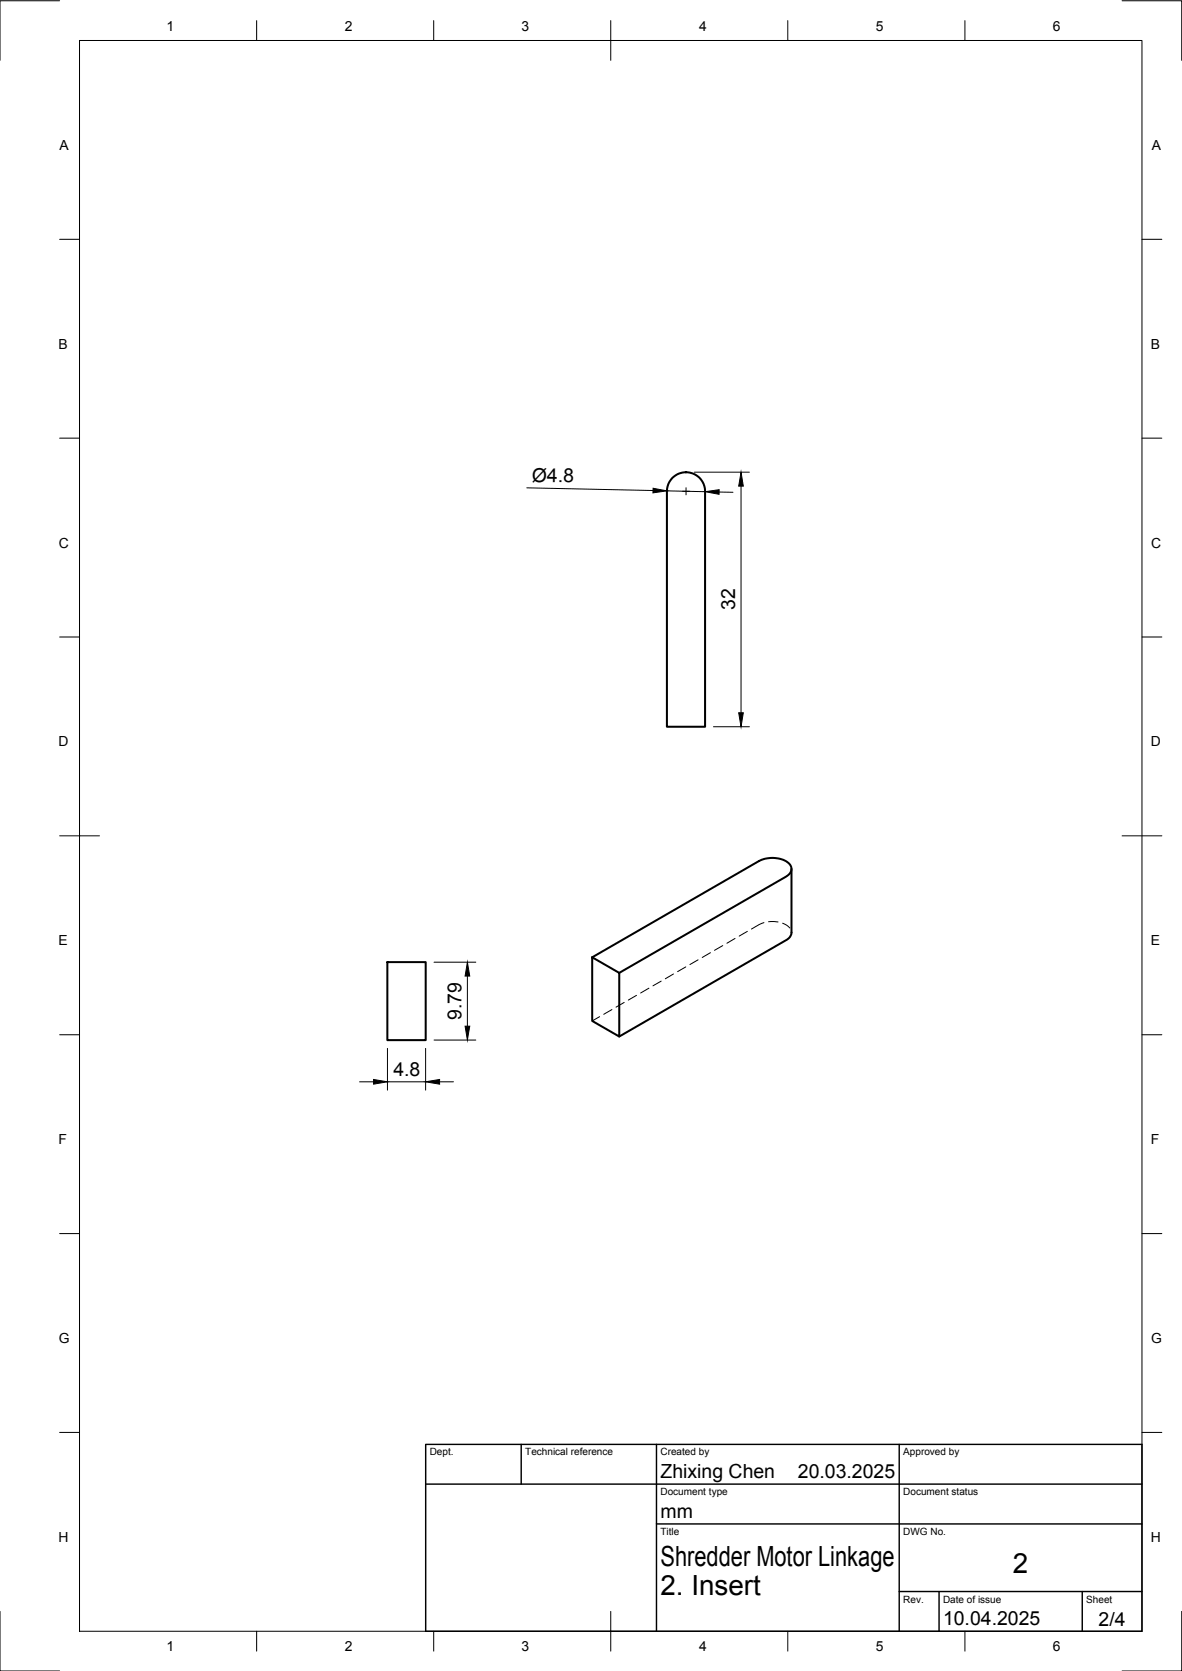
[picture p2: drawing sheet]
<svg xmlns="http://www.w3.org/2000/svg" width="297mm" height="420mm" viewBox="0 0 297 420" stroke-linecap="round" stroke-linejoin="round" font-family="sans-serif">
<!-- layer: Visible -->
<path d="M169 120.1a4.8 4.8 0 0 1 5.2-1 4.8 4.8 0 0 1 3 4.4v59.2h-9.6v-59.2a4.8 4.8 0 0 1 1.4-3.4zM198.9 218.5v16a2.33 2.33 0 0 1-1.4 1.9l-41.9 24.2M97.3 241.9h9.7v19.6h-9.7zM148.8 240.7l6.8 3.9v16l-6.8-3.9zM148.8 240.7l41.9-24.2a6.9 6.9 0 0 1 7.8 .9 2.02 2.02 0 0 1-1 3.1l-41.9 24.1" fill="none" stroke="#000" stroke-width=".51"/>
<!-- layer: Hidden -->
<g fill="none" stroke="#000" stroke-width=".25">
<path d="M178.5 239.5l-2 1.2M181.6 237.8l-2 1.2M184.7 236l-2 1.2M187.8 234.2l-2 1.2M192 232l-3.2 1.6M193.1 231.8h2.4M196.7 232.1l1 .6 .8 .6M198.9 234.4v.1M150.7 255.6l-1.9 1.1M153.8 253.9l-2.1 1.1M156.9 252.1l-2.1 1.1M160 250.3l-2.1 1.2"/>
<path d="M163.1 248.5l-2.1 1.2M166.2 246.7l-2.1 1.2M169.2 244.9l-2 1.2M172.3 243.1l-2 1.2M175.4 241.3l-2 1.2"/>
</g>
<!-- layer: BORDER -->
<g fill="none" stroke="#000" stroke-width=".25">
<path d="M15 .2h-15v15M20 10.2h267v400h-267zM64.5 5.2v5M109 5.2v5M153.5 5.2v10M198 5.2v5M242.5 5.2v5M282 .2h15v15M15 60.2h5M287 60.2h5M15 110.2h5M287 110.2h5"/>
<path d="M15 160.2h5M287 160.2h5M15 210.2h10M282 210.2h10M15 260.2h5M287 260.2h5M15 310.2h5M287 310.2h5M15 360.2h5M287 360.2h5M0 405.2v15h15M64.5 410.2v5"/>
<path d="M109 410.2v5M153.5 405.2v10M198 410.2v5M242.5 410.2v5M297 405.2v15h-15"/>
</g>
<!-- layer: TITLEBLOCK -->
<path d="M107 363.2h180v47h-180zM107 373.2h180M131 363.2v10M165 363.2v47M226 363.2v47M165 383.2h122M226 400.2h61M236 400.2v10M272 400.2v10" fill="none" stroke="#000" stroke-width=".36"/>
<!-- layer: Smart Centers -->
<path d="M171.5 123.5h1.8M172.4 122.6v1.8" fill="none" stroke="#000" stroke-width=".25"/>
<!-- layer: FD_Dimensions -->
<g fill="none" stroke="#000" stroke-width=".25">
<path d="M174.5 118.7h13.8M132.4 122.7l31.7 .6M167.6 123.4l9.6 .2M180.7 123.7l3.5 .1M186.2 122.2v57M179.3 182.7h9M109.1 241.9h10.5M117.5 245.4v12.6M90.4 272h3.5M97.4 263.6v10.5M97.4 272h9.6M107 263.6v10.5"/>
<path d="M109.1 261.5h10.5M110.5 272h3.5"/>
</g>
<path d="M164.1 122.8l3.5 .6-3.5 .5zM177.2 123.6l3.5-.5v1.2zM186.2 118.7l.6 3.5h-1.2zM185.6 179.2h1.2l-.6 3.5zM117.5 241.9l.5 3.5h-1.1zM116.9 258h1.1l-.5 3.5zM93.9 271.4l3.5 .6-3.5 .6zM107 272l3.5-.6v1.2z" fill="#000" stroke="#000" stroke-width=".25"/>
<g font-size="7">
<text x="166" y="393.7">Shredder Motor Linkage</text>
<text x="254.5" y="395.4">2</text>
<text x="166" y="401.2">2. Insert</text>
</g>
<g font-size="4.9">
<text x="133.6" y="121.1" transform="rotate(1 133.6 121.1)">Ø4.8</text>
<text x="184.8" y="153.4" transform="rotate(-90 184.8 153.4)">32</text>
<text x="116" y="256.5" transform="rotate(-90 116 256.5)">9.79</text>
<text x="98.8" y="270.6">4.8</text>
<text x="166" y="371.7">Zhixing Chen</text>
<text x="200.5" y="371.7">20.03.2025</text>
<text x="166" y="381.7">mm</text>
<text x="237" y="408.7">10.04.2025</text>
<text x="276.1" y="408.8">2/4</text>
</g>
<g font-size="3.5">
<text x="41.9" y="7.7">1</text>
<text x="86.6" y="7.7">2</text>
<text x="131.1" y="7.7">3</text>
<text x="175.7" y="7.7">4</text>
<text x="220.1" y="7.7">5</text>
<text x="264.6" y="7.7">6</text>
<text x="15" y="37.7">A</text>
<text x="289.5" y="37.7">A</text>
<text x="14.7" y="87.7">B</text>
<text x="289.2" y="87.7">B</text>
<text x="14.8" y="137.7">C</text>
<text x="289.3" y="137.7">C</text>
<text x="14.7" y="187.7">D</text>
<text x="289.2" y="187.7">D</text>
<text x="14.7" y="237.7">E</text>
<text x="289.2" y="237.7">E</text>
<text x="14.7" y="287.7">F</text>
<text x="289.2" y="287.7">F</text>
<text x="14.8" y="337.7">G</text>
<text x="289.3" y="337.7">G</text>
<text x="14.7" y="387.7">H</text>
<text x="289.2" y="387.7">H</text>
<text x="41.9" y="415.2">1</text>
<text x="86.6" y="415.2">2</text>
<text x="131.1" y="415.2">3</text>
<text x="175.7" y="415.2">4</text>
<text x="220.1" y="415.2">5</text>
<text x="264.6" y="415.2">6</text>
</g>
<g font-size="2.5">
<text x="108" y="366">Dept.</text>
<text x="132" y="366">Technical reference</text>
<text x="166" y="366">Created by</text>
<text x="227" y="366">Approved by</text>
<text x="166" y="376">Document type</text>
<text x="227" y="376">Document status</text>
<text x="166" y="386">Title</text>
<text x="227" y="386">DWG No.</text>
<text x="227" y="403">Rev.</text>
<text x="237" y="403">Date of issue</text>
<text x="273" y="403">Sheet</text>
</g>
</svg>
